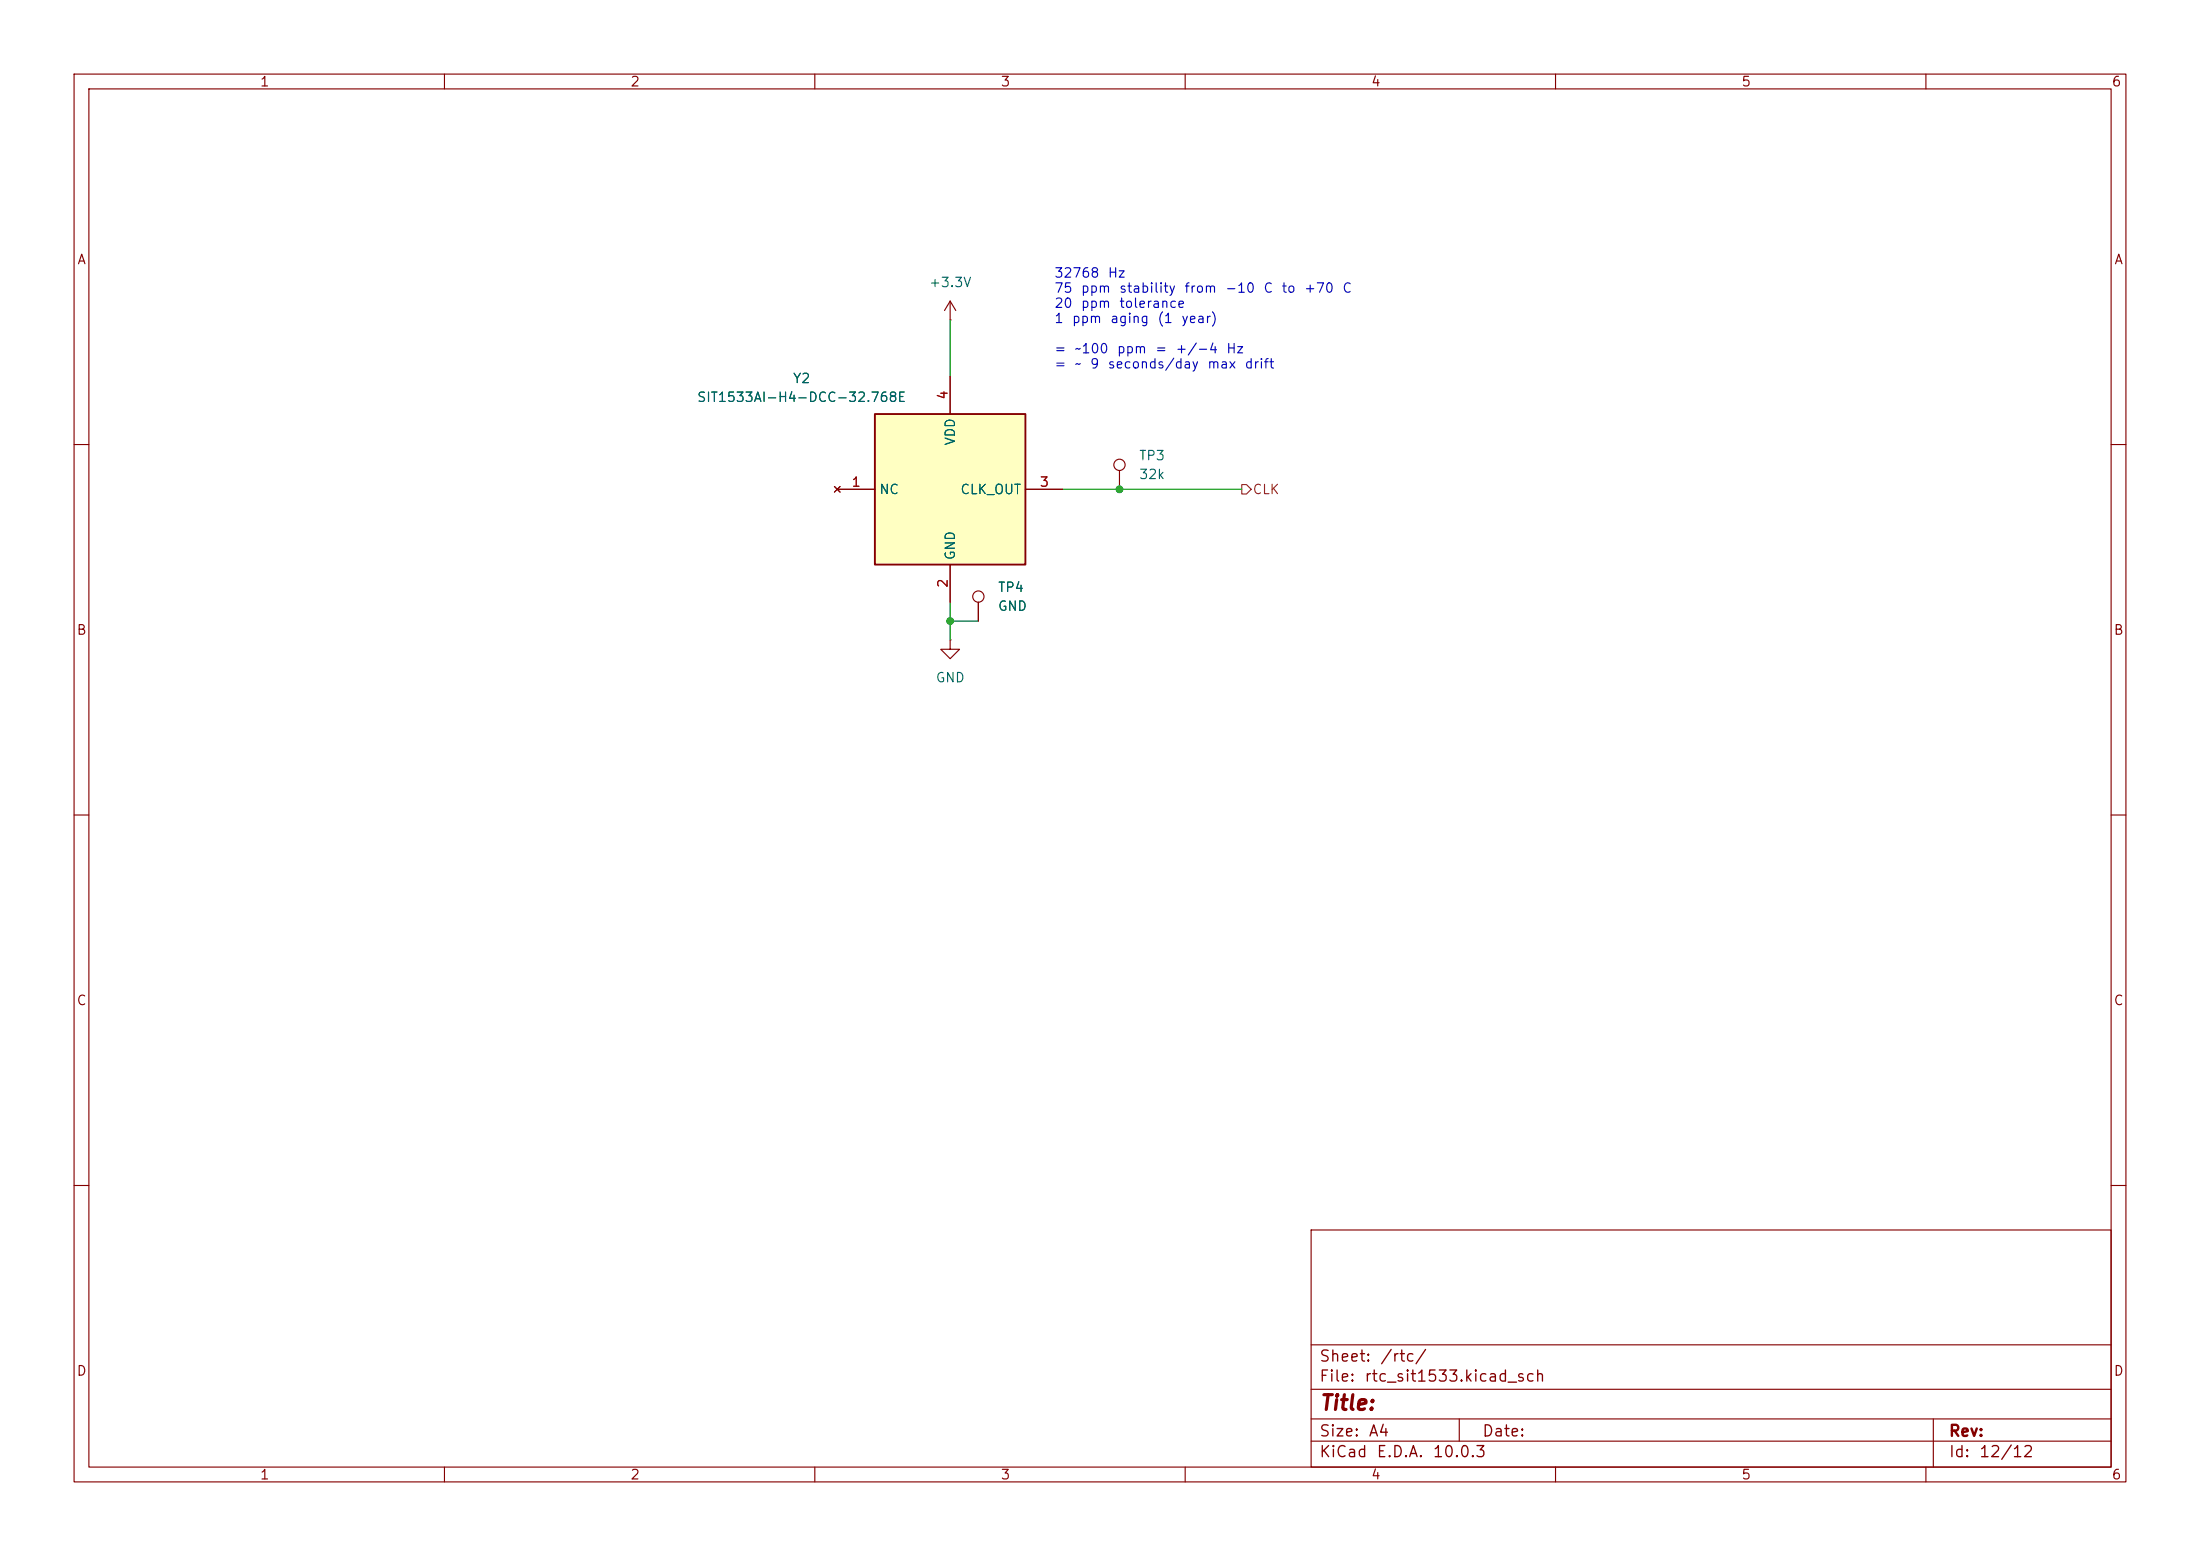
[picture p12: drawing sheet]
<svg xmlns="http://www.w3.org/2000/svg" width="297mm" height="210mm" viewBox="0 0 297 210" stroke-linecap="round" stroke-linejoin="round" font-family="sans-serif">
<g fill="none" stroke="#840000" stroke-width=".15">
<path d="M10 10h277v190h-277zM12 12h273v186h-273zM60 10v2M110 10v2M160 10v2M210 10v2M260 10v2M128.3 43.2h.1M128.3 40.6l-.8 1.3M128.3 40.6l.7 1.3M128.3 40.6v2.6M10 60h2"/>
<path d="M151.1 63.5v2.5M285 60h2M10 110h2M285 110h2M10 160h2M177 166h108v32h-108zM285 160h2M60 198v2M110 198v2M160 198v2M177 194.5h108M177 191.5h108"/>
<path d="M177 187.5h108M177 181.5h108M197 191.5v3M210 198v2M260 198v2M261 191.5v6.5"/>
<circle cx="151.1" cy="62.7" r=".76"/>
</g>
<path d="M118.1 55.9h20.3v20.3h-20.3z" fill="#ffffc2"/>
<path d="M118.1 55.9h20.3v20.3h-20.3z" fill="none" stroke="#840000" stroke-width=".25"/>
<g fill="none" stroke="#840000" stroke-width=".15">
<path d="M128.3 50.8v5.1M112.6 65.7l.8 .7M113 66h5.1M113.4 65.7l-.8 .7M128.3 76.2v5.1M138.4 66h5.1M128.3 86.4v1.2h1.2l-1.2 1.3-1.3-1.3h1.3M128.3 86.4h.1M132.1 81.3v2.5"/>
<circle cx="132.1" cy="80.5" r=".76"/>
</g>
<path d="M167.6 65.4h.7l.6 .6-.6 .7h-.7z" fill="none" stroke="#725600" stroke-width=".15"/>
<path d="M128.3 43.2v7.6M143.5 66h24.1M128.3 81.3v5.1M128.3 83.8h3.8" fill="none" stroke="#009600" stroke-width=".15"/>
<g fill="#009600" stroke="#009600" stroke-width=".14">
<circle cx="151.1" cy="66" r=".46"/>
<circle cx="128.3" cy="83.8" r=".46"/>
</g>
<text font-size="2" fill="#840000" x="178" y="190.8">Title:</text>
<g font-size="1.5" fill="#840000">
<text x="178" y="184.2">Sheet:</text>
<text x="186.2" y="184.2">/rtc/</text>
<text x="178" y="186.9">File:</text>
<text x="184.1" y="186.9">rtc_sit1533.kicad_sch</text>
<text x="178" y="197.1">KiCad</text>
<text x="178" y="194.3">Size:</text>
<text x="184.7" y="194.3">A4</text>
<text x="185.7" y="197.1">E.D.A.</text>
<text x="193.3" y="197.1">10.0.3</text>
<text x="200" y="194.3">Date:</text>
<text x="263" y="194.3">Rev:</text>
<text x="263" y="197.1">Id:</text>
<text x="267.1" y="197.1">12/12</text>
</g>
<g font-size="1.3" fill="#840000">
<text x="35" y="12">1</text>
<text x="85" y="12">2</text>
<text x="135" y="12">3</text>
<text x="185" y="12">4</text>
<text x="235" y="12">5</text>
<text x="285" y="12">6</text>
<text x="10.3" y="36">A</text>
<text x="285.3" y="36">A</text>
<text x="10.3" y="86">B</text>
<text x="285.3" y="86">B</text>
<text x="10.3" y="136">C</text>
<text x="285.3" y="136">C</text>
<text x="10.3" y="186">D</text>
<text x="285.3" y="186">D</text>
<text x="35" y="200">1</text>
<text x="85" y="200">2</text>
<text x="135" y="200">3</text>
<text x="185" y="200">4</text>
<text x="235" y="200">5</text>
<text x="285" y="200">6</text>
</g>
<g font-size="1.3" fill="#006464">
<text x="125.3" y="39.1">+3.3V</text>
<text x="107" y="52">Y2</text>
<text x="94" y="54.6">SIT1533AI-H4-DCC-32.768E</text>
<text x="129.2" y="60.2" transform="rotate(-90 129.2 60.2)">VDD</text>
<text x="153.7" y="62.4">TP3</text>
<text x="153.7" y="65">32k</text>
<text x="118.6" y="67">NC</text>
<text x="129.6" y="67">CLK_OUT</text>
<text x="129.2" y="75.7" transform="rotate(-90 129.2 75.7)">GND</text>
<text x="134.6" y="80.2">TP4</text>
<text x="134.6" y="82.8">GND</text>
<text x="126.2" y="92.4">GND</text>
</g>
<g font-size="1.3" fill="#0000c2">
<text x="142.2" y="37.8">32768</text>
<text x="142.2" y="39.8">75</text>
<text x="142.2" y="41.9">20</text>
<text x="145.8" y="39.8">ppm</text>
<text x="145.8" y="41.9">ppm</text>
<text x="149.5" y="37.8">Hz</text>
<text x="151" y="39.8">stability</text>
<text x="151" y="41.9">tolerance</text>
<text x="159.8" y="39.8">from</text>
<text x="165.3" y="39.8">-10</text>
<text x="170.5" y="39.8">C</text>
<text x="172.9" y="39.8">to</text>
<text x="176" y="39.8">+70</text>
<text x="181.1" y="39.8">C</text>
<text x="142.2" y="43.9">1</text>
<text x="144.6" y="43.9">ppm</text>
<text x="149.8" y="43.9">aging</text>
<text x="156.2" y="43.9">(1</text>
<text x="159.4" y="43.9">year)</text>
<text x="142.2" y="48">=</text>
<text x="142.2" y="50.1">=</text>
<text x="145" y="48">~100</text>
<text x="145" y="50.1">~</text>
<text x="147.1" y="50.1">9</text>
<text x="149.4" y="50.1">seconds/day</text>
<text x="150.7" y="48">ppm</text>
<text x="155.9" y="48">=</text>
<text x="158.6" y="48">+/-4</text>
<text x="162.9" y="50.1">max</text>
<text x="165.5" y="48">Hz</text>
<text x="167.9" y="50.1">drift</text>
</g>
<g font-size="1.3" fill="#a90000">
<text x="128.2" y="54" transform="rotate(-90 128.2 54)">4</text>
<text x="114.9" y="66">1</text>
<text x="140.3" y="66">3</text>
<text x="128.2" y="79.4" transform="rotate(-90 128.2 79.4)">2</text>
</g>
<text font-size="1.3" fill="#725600" x="169" y="67">CLK</text>
</svg>
